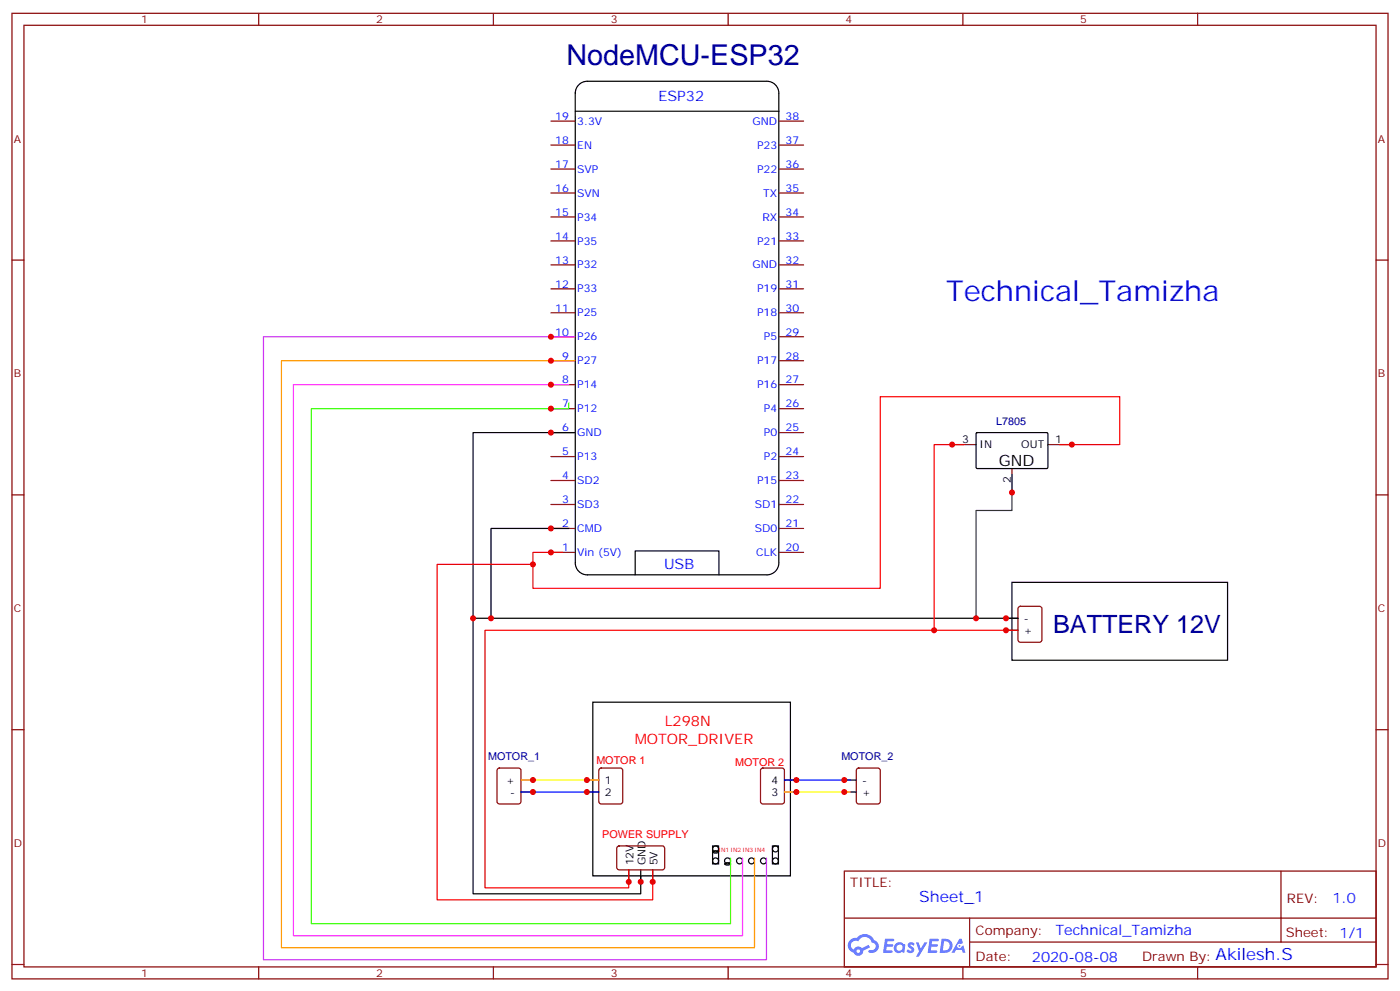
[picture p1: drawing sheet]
<svg xmlns="http://www.w3.org/2000/svg" width="412mm" height="292mm" viewBox="0 0 412 292" stroke-linecap="round" stroke-linejoin="round" font-family="sans-serif">
<g fill="none" stroke="#870000" stroke-width=".35">
<path d="M3.5 3.9h405.4v284.4h-405.4zM7.1 7.4h398.2v277.3h-398.2zM76.2 3.9v3.5M145.3 3.9v3.5M214.5 3.9v3.5M283.6 3.9v3.5M352.8 3.9v3.5M3.5 76.6h3.6M405.3 76.6h3.6M3.5 145.7h3.6M405.3 145.7h3.6M3.5 214.9h3.6"/>
<path d="M405.3 214.9h3.6M248.7 256.5h156.6v28.2h-156.6zM377.3 256.5v20.9M248.7 270.4h156.5M285.6 277.4h119.6M285.6 270.4v14.1M3.5 284h3.6M76.2 284.7v3.6M145.3 284.7v3.6M214.5 284.7v3.6M283.6 284.7v3.6M352.8 284.7v3.6"/>
<path d="M405.3 284h3.6"/>
</g>
<g fill="#5487ff">
<path d="M267.7 277.7a1.22 1.22 0 0 1 1.7 .2l-.4 .6a.47 .47 0 0 0-.3-.4 .47 .47 0 0 0-.5 .2l.1 .2a1.14 1.14 0 0 1 .8 1.8 1.14 1.14 0 0 1-1.9 0l-.2-.2 .5-.6 .7 .5a.29 .29 0 0 0 .3-.3 .29 .29 0 0 0-.2-.3 1.04 1.04 0 0 1-.6-1.7z"/>
<path d="M260.7 276.4h2.4l.3 .2-.2 .5-1.8 .1-.1 .8h1.5l.3 .4-.3 .4h-1.6l-.2 1.1h1.7l.2 .3-.2 .3-2.6 .1z"/>
<path d="M273.8 276.4h2.4l.3 .2-.1 .5-1.8 .1-.2 .8h1.6l.3 .4-.4 .4h-1.6l-.1 1.1h1.7l.2 .3-.2 .3-2.6 .1z"/>
<path d="M282.6 276.4h.7l.3 1.3-.6 .3a.69 .69 0 0 0-1 .3 .69 .69 0 0 0 .4 .9 .69 .69 0 0 0 .9-.6l.5-.2 .6 2.2h-.8l-.2-.9h-1.8l-.5 .9h-.8z"/>
<path d="M269.8 277.5h.8l.6 1.8 1.1-1.8h.9l-2.6 4.2h-.8l.9-1.5z"/>
<path d="M277.4 276.4l-.6 4.2h1.3a2.11 2.11 0 0 0 2.5-2.1 2.11 2.11 0 0 0-2.5-2.1zM278.1 277.2a1.39 1.39 0 0 1 1.7 1.4 1.39 1.39 0 0 1-1.8 1.3h-.3z"/>
<path d="M263.7 278.1a1.54 1.54 0 0 0-.1 2.1 1.54 1.54 0 0 0 2.2 .1l.6 .3 .3-2.3-.2-.3h-.4a1.49 1.49 0 0 0-2.4 .1zM264 279.1a.94 .94 0 0 1 1.8 0 .94 .94 0 0 1-1.8 0z"/>
<path d="M250.4 276.8a2.18 2.18 0 0 0 1.1 3.7 1.44 1.44 0 0 0 1.6 .9 1.44 1.44 0 0 0 1.2-1.4l2-1-.5-.8-1.9 1a1.47 1.47 0 0 0-2.4 .4 1.39 1.39 0 0 1-.7-1.9 1.39 1.39 0 0 1 2-.5 2.12 2.12 0 0 1 2.2-1.3 2.12 2.12 0 0 1 1.9 1.7 1.14 1.14 0 0 1 1.1 1.4 1.14 1.14 0 0 1-1.7 .7 .43 .43 0 0 0-.5 .4 .43 .43 0 0 0 .4 .5 1.98 1.98 0 0 0 2.5-1.2 1.98 1.98 0 0 0-1.2-2.6 3.1 3.1 0 0 0-5.3-.6l-.9 .1zM252.3 280.1a.55 .55 0 0 1 1.1 0 .55 .55 0 0 1-1.1 0z"/>
<circle cx="282.6" cy="278.5" r=".26"/>
</g>
<g fill="none" stroke="#000" stroke-width=".35">
<path d="M169.4 27.4l.1 138.3a3.5 3.5 0 0 0 3.5 3.6h52.9a3.5 3.5 0 0 0 3.5-3.6M169.5 32.8h59.9M169.5 27.5a3.5 3.5 0 0 1 3.5-3.6h52.9a3.5 3.5 0 0 1 3.5 3.6v138.1M169.3 127.4h-30v54.7M287.6 127.6l.3-.2h20.6l.2 .3-.1 10.1-.3 .2-20.6-.1-.2-.3zM167.6 155.6h-23v26.5M187.1 169.3v-7.1h24.7v7.1M298.1 171.5h63.5v22.9h-63.5zM296.3 182.1h3.6h-160.6v81.1h49.4v-5.3M296.3 185.6h3.6M174.6 206.8h58.2v51.1h-58.2zM153.5 229.7h3.5"/>
<path d="M153.5 233.2h3.5M172.9 229.7h3.5M172.9 233.2h3.5M231.1 229.7h3.5M231.1 233.2h3.5M248.7 229.7h3.5M248.7 233.2h3.5M185.2 256.2v3.5M188.7 256.2v3.5M192.3 256.2v3.5M209.9 249.1h1.8v5.3h-1.8zM210 250.7l.8-.2 .9 .4a1.28 1.28 0 0 1-1.8 0z"/>
<path d="M213.5 254.3l.8-.3 .9 .4a1.28 1.28 0 0 1-1.8 0zM227.5 249.1h1.8v5.3h-1.8z"/>
<circle cx="210.8" cy="250" r=".88"/>
<circle cx="210.8" cy="253.5" r=".88"/>
<circle cx="214.3" cy="253.5" r=".88"/>
<circle cx="217.8" cy="253.5" r=".88"/>
<circle cx="221.4" cy="253.5" r=".88"/>
<circle cx="224.9" cy="253.5" r=".88"/>
<circle cx="228.4" cy="250" r=".88"/>
<circle cx="228.4" cy="253.5" r=".88"/>
</g>
<g fill="none" stroke="#870000" stroke-width=".35">
<path d="M162.3 35.7h7M229.7 35.7h7M162.3 42.7h7M162.3 49.8h7M162.3 56.8h7M229.7 42.7h7M229.7 49.8h7M229.7 56.8h7M162.3 63.9h7M162.3 70.9h7M162.3 78h7M229.7 63.9h7"/>
<path d="M229.7 70.9h7M229.7 78h7M162.3 85.1h7M162.3 92.1h7M162.3 99.2h7M229.7 85.1h7M229.7 92.1h7M229.7 99.2h7M162.3 106.2h7M162.3 113.3h7M229.7 106.2h7M229.7 113.3h7"/>
<path d="M162.3 120.3h7M162.3 127.4h7M162.3 134.4h7M229.7 120.3h7M229.7 127.4h7M229.7 134.4h7M280.5 130.9h7M298.1 138v7M308.7 130.9h7M162.3 141.5h7M162.3 148.6h7M162.3 155.6h7"/>
<path d="M229.7 141.5h7M229.7 148.6h7M229.7 155.6h7M162.3 162.7h7M229.7 162.7h7M300.1 178.7l.5-.2h5.6l.7 .5v9.4l-.4 .7h-5.9l-.7-.4v-9.5zM146.6 226.4l.5-.2h5.7l.6 .4 .1 9.4-.5 .7h-5.9l-.6-.4-.1-9.4zM176.6 226.4l.5-.2h5.6l.7 .4v9.4l-.4 .7h-5.9l-.7-.4v-9.4zM224.2 226.4l.5-.2h5.7l.6 .4 .1 9.4-.5 .7h-5.9l-.6-.4-.1-9.4zM252.5 226.4l.4-.2h5.7l.6 .4 .1 9.4-.5 .7h-5.9l-.6-.4-.1-9.4zM181.9 249.3l.5-.2 13 .1 .4 .6-.1 5.9-.6 .5-13-.1-.4-.7v-5.6z"/>
</g>
<path d="M153.5 229.7h22.9M231.1 233.2h19.4" fill="none" stroke="#ff0" stroke-width=".35"/>
<path d="M153.5 233.2h22.9M231.1 229.7h19.4" fill="none" stroke="#00f" stroke-width=".35"/>
<path d="M169.3 99.2h-91.7v183.4h148.2v-30" fill="none" stroke="#c3f" stroke-width=".35"/>
<path d="M169.3 106.2h-86.4v172.9h139.3v-26.5" fill="none" stroke="#f90" stroke-width=".35"/>
<path d="M167.6 113.3h-81.2v162.3h132.3v-23" fill="none" stroke="#f3f" stroke-width=".35"/>
<path d="M167.6 118.6v1.7h-75.9v151.7h123.5v-19.4" fill="none" stroke="#3f0" stroke-width=".35"/>
<path d="M284 130.9h-8.8v54.7M312.2 130.9h17.6v-14.1h-70.5v56.4h-102.3v-10.5h8.8M157 166.2h-28.2v98.8h63.5v-8.8M299.9 185.6h-157v75.8h42.3v-5.2" fill="none" stroke="#f00" stroke-width=".35"/>
<path d="M298.1 139.7v10.6h-10.6v31.8" fill="none" stroke="#333" stroke-width=".35"/>
<g fill="#c00">
<circle cx="298.1" cy="145" r=".88"/>
<circle cx="275.2" cy="185.6" r=".88"/>
<circle cx="280.5" cy="130.9" r=".88"/>
<circle cx="185.2" cy="259.7" r=".88"/>
<circle cx="296.3" cy="185.6" r=".88"/>
<circle cx="162.3" cy="113.3" r=".88"/>
<circle cx="162.3" cy="99.2" r=".88"/>
<circle cx="234.6" cy="229.7" r=".88"/>
<circle cx="248.7" cy="229.7" r=".88"/>
<circle cx="172.9" cy="229.7" r=".88"/>
<circle cx="157" cy="229.7" r=".88"/>
<circle cx="157" cy="233.2" r=".88"/>
<circle cx="172.9" cy="233.2" r=".88"/>
<circle cx="248.7" cy="233.2" r=".88"/>
<circle cx="234.6" cy="233.2" r=".88"/>
<circle cx="162.3" cy="106.2" r=".88"/>
<circle cx="162.3" cy="120.3" r=".88"/>
<circle cx="296.3" cy="182.1" r=".88"/>
<circle cx="188.7" cy="259.7" r=".88"/>
<circle cx="287.5" cy="182.1" r=".88"/>
<circle cx="192.3" cy="259.7" r=".88"/>
<circle cx="315.7" cy="130.9" r=".88"/>
<circle cx="162.3" cy="162.7" r=".88"/>
<circle cx="157" cy="166.2" r=".88"/>
<circle cx="162.3" cy="155.6" r=".88"/>
<circle cx="144.6" cy="182.1" r=".88"/>
<circle cx="162.3" cy="127.4" r=".88"/>
<circle cx="139.3" cy="182.1" r=".88"/>
</g>
<text font-size="8.5" fill="#000080" x="166.9" y="19.1">NodeMCU-ESP32</text>
<text font-size="8.5" fill="#00f" x="278.7" y="88.6">Technical_Tamizha</text>
<text font-size="7.4" fill="#000080" x="310.2" y="186.4">BATTERY 12V</text>
<text font-size="4.9" fill="#00f" x="358.1" y="282.6">Akilesh.S</text>
<text font-size="4.6" x="294.2" y="137.3">GND</text>
<text font-size="4.6" fill="#00f" x="270.8" y="265.5">Sheet_1</text>
<g font-size="4.2" fill="#00f">
<text x="193.9" y="29.7">ESP32</text>
<text x="195.6" y="167.6">USB</text>
<text x="392.5" y="265.8">1.0</text>
<text x="310.9" y="275.3">Technical_Tamizha</text>
<text x="304" y="283.1">2020-08-08</text>
</g>
<g font-size="4.2" fill="#f00">
<text x="195.8" y="213.8">L298N</text>
<text x="187" y="219.1">MOTOR_DRIVER</text>
</g>
<g font-size="3.9" fill="#800">
<text x="250.5" y="261.1">TITLE:</text>
<text x="379.1" y="265.8">REV:</text>
<text x="287.4" y="275.3">Company:</text>
<text x="378.7" y="275.9">Sheet: 1/1</text>
<text x="287.4" y="283">Date:</text>
<text x="336.4" y="283.1">Drawn By:</text>
</g>
<g font-size="3.2" fill="#800">
<text x="41.6" y="6.9">1</text>
<text x="110.8" y="6.9">2</text>
<text x="179.9" y="6.9">3</text>
<text x="249.1" y="6.9">4</text>
<text x="318.2" y="6.9">5</text>
<text x="4.1" y="42">A</text>
<text x="405.9" y="42">A</text>
<text x="4.1" y="111.2">B</text>
<text x="405.9" y="111.2">B</text>
<text x="4.1" y="180.3">C</text>
<text x="405.9" y="180.3">C</text>
<text x="4.1" y="249.4">D</text>
<text x="405.9" y="249.4">D</text>
<text x="41.6" y="287.7">1</text>
<text x="110.8" y="287.7">2</text>
<text x="179.9" y="287.7">3</text>
<text x="249.1" y="287.7">4</text>
<text x="318.2" y="287.7">5</text>
</g>
<g font-size="3.2" fill="#00f">
<text x="163.5" y="35.3">19</text>
<text x="231.4" y="35.3">38</text>
<text x="170" y="36.7">3.3V</text>
<text x="221.7" y="36.7">GND</text>
<text x="163.5" y="42.4">18</text>
<text x="170" y="43.8">EN</text>
<text x="223" y="43.8">P23</text>
<text x="231.4" y="42.4">37</text>
<text x="163.5" y="49.4">17</text>
<text x="170" y="50.8">SVP</text>
<text x="223" y="50.8">P22</text>
<text x="231.4" y="49.4">36</text>
<text x="163.5" y="56.5">16</text>
<text x="170" y="57.9">SVN</text>
<text x="224.8" y="57.9">TX</text>
<text x="231.4" y="56.5">35</text>
<text x="163.5" y="63.5">15</text>
<text x="170" y="64.9">P34</text>
<text x="224.6" y="64.9">RX</text>
<text x="231.4" y="63.5">34</text>
<text x="163.5" y="70.6">14</text>
<text x="231.4" y="70.6">33</text>
<text x="163.5" y="77.6">13</text>
<text x="170" y="72">P35</text>
<text x="223" y="72">P21</text>
<text x="231.4" y="77.6">32</text>
<text x="170" y="79.1">P32</text>
<text x="221.7" y="79.1">GND</text>
<text x="163.5" y="84.7">12</text>
<text x="170" y="86.1">P33</text>
<text x="223" y="86.1">P19</text>
<text x="231.4" y="84.7">31</text>
<text x="163.5" y="91.8">11</text>
<text x="170" y="93.2">P25</text>
<text x="223" y="93.2">P18</text>
<text x="231.4" y="91.8">30</text>
<text x="163.5" y="98.8">10</text>
<text x="170" y="100.2">P26</text>
<text x="225" y="100.2">P5</text>
<text x="231.4" y="98.8">29</text>
<text x="165.6" y="105.9">9</text>
<text x="170" y="107.3">P27</text>
<text x="223" y="107.3">P17</text>
<text x="231.4" y="105.9">28</text>
<text x="165.6" y="112.9">8</text>
<text x="231.4" y="112.9">27</text>
<text x="165.6" y="120">7</text>
<text x="170" y="114.3">P14</text>
<text x="223" y="114.3">P16</text>
<text x="231.4" y="120">26</text>
<text x="170" y="121.4">P12</text>
<text x="225" y="121.4">P4</text>
<text x="165.6" y="127">6</text>
<text x="170" y="128.4">GND</text>
<text x="225" y="128.4">P0</text>
<text x="231.4" y="127">25</text>
<text x="165.6" y="134.1">5</text>
<text x="170" y="135.5">P13</text>
<text x="225" y="135.5">P2</text>
<text x="231.4" y="134.1">24</text>
<text x="165.6" y="141.1">4</text>
<text x="170" y="142.6">SD2</text>
<text x="223" y="142.6">P15</text>
<text x="231.4" y="141.1">23</text>
<text x="165.6" y="148.2">3</text>
<text x="170" y="149.6">SD3</text>
<text x="222.3" y="149.6">SD1</text>
<text x="231.4" y="148.2">22</text>
<text x="165.6" y="155.3">2</text>
<text x="231.4" y="155.3">21</text>
<text x="170" y="156.7">CMD</text>
<text x="222.3" y="156.7">SD0</text>
<text x="165.6" y="162.3">1</text>
<text x="170" y="163.7">Vin (5V)</text>
<text x="222.8" y="163.7">CLK</text>
<text x="231.4" y="162.3">20</text>
</g>
<g font-size="3.2" fill="#000080">
<text x="293.4" y="125.1">L7805</text>
<text x="143.8" y="223.8">MOTOR_1</text>
<text x="247.8" y="223.8">MOTOR_2</text>
</g>
<g font-size="3.2">
<text x="283.4" y="130.6">3</text>
<text x="288.6" y="132">IN</text>
<text x="300.8" y="132">OUT</text>
<text x="310.8" y="130.6">1</text>
<text x="297.7" y="142.1" transform="rotate(-90 297.7 142.1)">2</text>
<text x="301.6" y="183.1">-</text>
<text x="301.6" y="186.7">+</text>
<text x="149.1" y="230.8">+</text>
<text x="178.2" y="230.8">1</text>
<text x="227.3" y="230.8">4</text>
<text x="254" y="230.8">-</text>
<text x="150.3" y="234.3">-</text>
<text x="178.2" y="234.3">2</text>
<text x="227.3" y="234.3">3</text>
<text x="254" y="234.3">+</text>
<text x="186.6" y="254.8" transform="rotate(-90 186.6 254.8)">12V</text>
<text x="190.1" y="254.8" transform="rotate(-90 190.1 254.8)">GND</text>
<text x="193.7" y="254.8" transform="rotate(-90 193.7 254.8)">5V</text>
</g>
<g font-size="3.2" fill="#f00">
<text x="175.7" y="225.1">MOTOR 1</text>
<text x="216.5" y="225.5">MOTOR 2</text>
<text x="177.4" y="246.7">POWER SUPPLY</text>
</g>
<text font-size="1.8" fill="#f00" x="211.7" y="250.9">IN1 IN2 IN3 IN4</text>
</svg>
